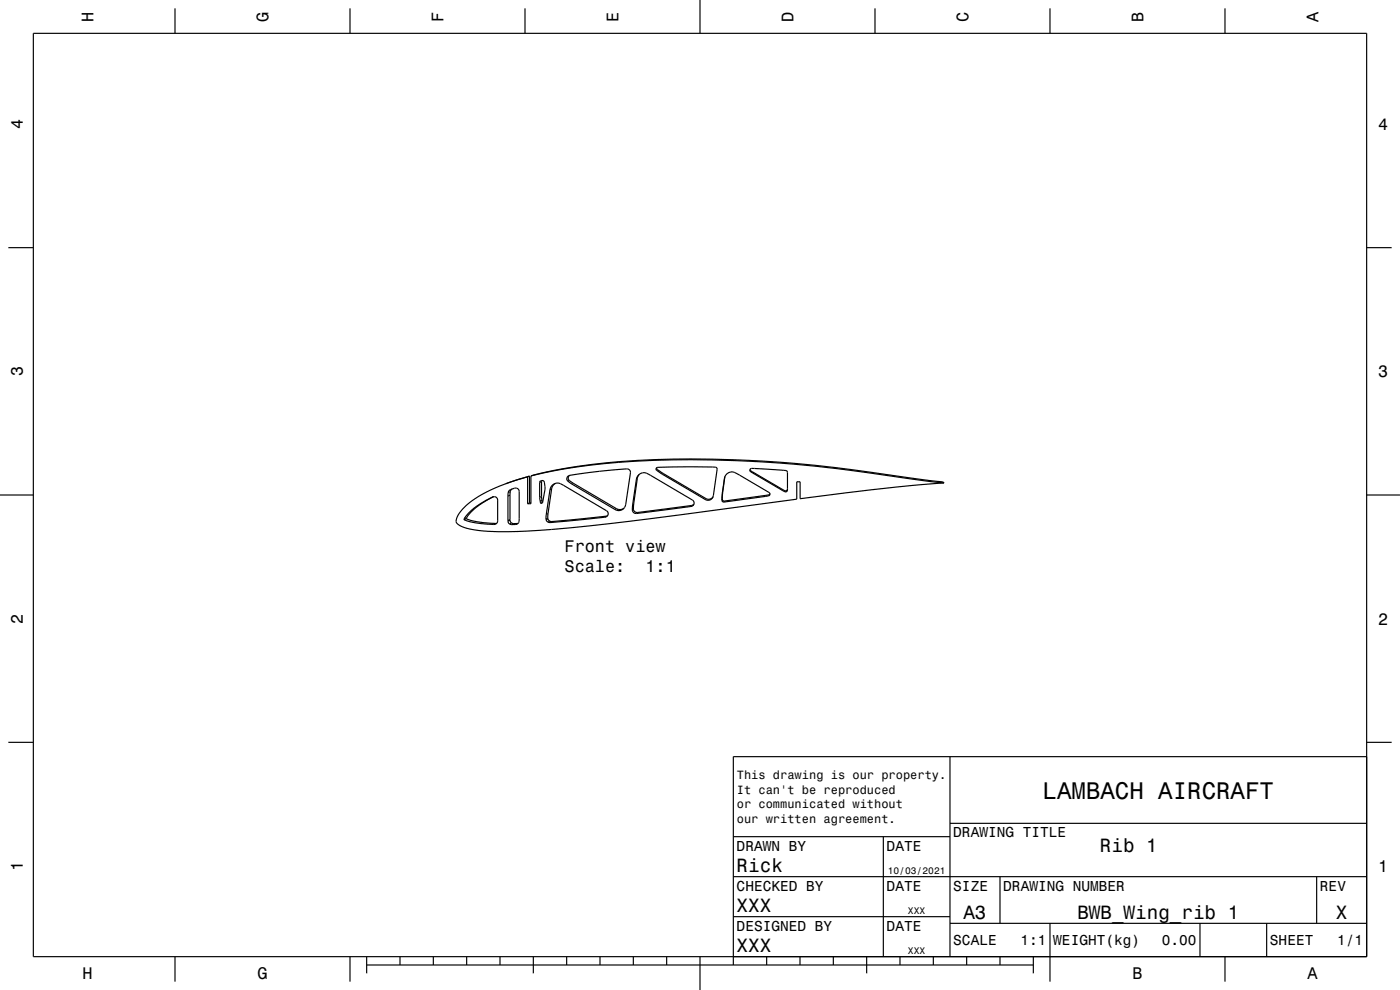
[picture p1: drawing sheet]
<svg xmlns="http://www.w3.org/2000/svg" width="420mm" height="297mm" viewBox="0 0 420 297" stroke-linecap="round" stroke-linejoin="round" font-family="sans-serif">
<g fill="none" stroke="#000" stroke-width=".35">
<path d="M10 10h400v277h-400zM52.5 2.5v7.5M105 2.5v7.5M157.5 2.5v7.5M210 0v10M262.5 2.5v7.5M315 2.5v7.5M367.5 2.5v7.5M2.5 74.3h7.5M410 74.3h7.5M0 148.5h10M136.8 156.4v.1"/>
<path d="M139.3 155.6a18.9 18.9 0 0 1 9.1-6.6l.6 .3 .3 .5v6.3a1.09 1.09 0 0 1-1.2 1.2l-5.6-.5-3.3-.9M139.3 155.6l-.1 .3M139.9 155.6a24.8 24.8 0 0 0 9.1 1.4M139.9 155.6l-.7 .3M140 155.3l-.1 .3M140 155.3l-.7 .3M148.1 149a19 19 0 0 0-8.1 6.3M151.6 145.2a29.8 29.8 0 0 0-13.5 8.3l-.8 1.3-.5 1.6M152.8 147.1l1-.5a1.19 1.19 0 0 1 2 .8v8.2a1.49 1.49 0 0 1-.5 1.5 1.49 1.49 0 0 1-1.5 .3 1.14 1.14 0 0 1-1.4-1v-7.9l.1-.7zM153.6 146.7l-.5 .6-.1 .7v8.1a1.72 1.72 0 0 0 2.4 .9M158.3 143.1l-6.7 2.1M158.3 143.1v8"/>
<path d="M158.9 142.8l-7.3 2.4M158.9 142.8v8.1M158.9 150.9h.4M158.9 150.9l-.6 .2M158.9 142.8l-.6 .3M159.3 142.8a158.9 158.9 0 0 1 37.3-4.9 386.3 386.3 0 0 1 76 5.4l10.3 1.3 .2 .3M159.3 142.8a180.1 180.1 0 0 1 42.5-4.8 394.5 394.5 0 0 1 71 5.6l10.3 1.3M159.3 142.8v8.3h-1M162 144.4l.5-.2h.5a2.39 2.39 0 0 1 .5 2.2l-.7 4.3-.4 .3-.3-.2-.2-1.6zM162.6 144.1l-.1 4.8 .3 1.8M165.7 145.6a2.45 2.45 0 0 1 3.4 0l12.9 7.6a1.05 1.05 0 0 1 .4 1.2 1.05 1.05 0 0 1-.9 .8l-16.5 1.6a1.48 1.48 0 0 1-1.2-2.2l1.2-7.7zM166.5 145l-.5 .5-.5 .9-1.2 8.4a1.24 1.24 0 0 0 1.3 1.7l16.6-1.8"/>
<path d="M170.4 142.9l.6-.3 5.9-.9 10.4-1a1.29 1.29 0 0 1 1.8 1.1l-1.4 9.5a2.12 2.12 0 0 1-3.2 1.6l-12.9-7.6-1.4-1.1a1 1 0 0 1 .2-1.3zM170.8 142.6a1.09 1.09 0 0 0 .5 1.9l13.8 8.2 1.1 .2 1-.4M182.1 154.9h.1M191.7 142.4a2.62 2.62 0 0 1 3.5 .2l12.5 7.4a1.17 1.17 0 0 1 .4 1.5 1.17 1.17 0 0 1-1.5 .5l-14.4 1.9a2.73 2.73 0 0 1-2.3-.3l-.2-.6 .1-1.6 1.1-7.7zM191.8 142.3l-.6 1.1-1.2 8.4a1.63 1.63 0 0 0 .5 1.7l.8 .2 8.2-1 7.9-1 .8-.4M196.9 140.4l.4-.2 4.1-.1h12.3a1.05 1.05 0 0 1 1.4 .7l-1.1 8.1a1.61 1.61 0 0 1-2.4 1l-13.2-7.8-1.4-1zM197 140.3l.2 .6 1.4 .9 13.2 7.8a1.59 1.59 0 0 0 2.1-.6M217.5 142.9l-.8 5.9v1.2l.4 .3 12.6-1.7 .9-.1 .4-.4M218.2 142.1a3.2 3.2 0 0 1 3.7 .5l8.8 5.2a.62 .62 0 0 1 .2 .7 .62 .62 0 0 1-.7 .3l-13 1.8-.4-.1-.2-1.4 .7-5.5 .3-.8zM225 140.8l.5 .6 9.2 5.4a.92 .92 0 0 0 1.5 0M225.1 140.7l1.1-.2 8.8 .6a1.03 1.03 0 0 1 1.2 .6v4.9a.74 .74 0 0 1-.4 1 .74 .74 0 0 1-.9-.4l-9.2-5.4a.79 .79 0 0 1-.6-1.1zM236.2 146.9v.2"/>
<path d="M283.1 144.9a620 620 0 0 0-43.1 4.7v-5.1h-1v5.3l-34.3 4.6a574.5 574.5 0 0 1-49.6 5.1 49.4 49.4 0 0 1-15.7-1.2l-2-1-.6-.8M410 148.5h10M2.5 222.7h7.5M285 227v60M410 222.7h7.5M410 227h-190v62.5M220 251h65M265 251v36M285 247h125M220 275h65M220 263h190M285 277h125"/>
<path d="M300 263v14M315 277v17.5M360 277v10M380 277v10M395 263v14M52.5 287v7.5M105 287v7.5M110 289.5h200M110 287v5M120 287v2.5M130 287v2.5M140 287v2.5"/>
<path d="M150 287v2.5M160 287v5M170 287v2.5M180 287v2.5M190 287v2.5M200 287v2.5M210 287v10M230 287v2.5M240 287v2.5M250 287v2.5M260 287v5M270 287v2.5"/>
<path d="M280 287v2.5M290 287v2.5M300 287v2.5M310 287v5M367.5 287v7.5"/>
</g>
<g fill="none" stroke="#000" stroke-width=".3">
<path d="M147.9 149l-.2 .1M148.8 157l-.7 .3M153 156.1l-.6 .3M153 155.9l-.6 .2M153 148.6l-.6 .2M153.1 147.5l-.6 .3M153.5 156.9l-.6 .3M154.1 157.1l-.6 .3M155.2 157.1l-.6 .3M162.5 144.5l-.6 .3M162.5 148.9l-.6 .3M162.6 150l-.5 .3"/>
<path d="M162.7 150.5l-.6 .3M164.3 155.4l-.5 .3M164.4 155.7l-.6 .3M164.4 154.1l-.5 .3M164.9 156.3l-.5 .3M165.5 146.7l-.5 .2M165.6 156.5l-.6 .3M170.6 144l-.4 .2M170.8 144.2l-.4 .2M172.1 145l-.5 .3M181.8 154.9l-.3 .3M184.9 152.6l-.4 .3"/>
<path d="M185.5 152.8l-.4 .3M190 152.7l-.3 .3M190 152.9l-.3 .3M190.1 151.1l-.3 .3M191.2 143.6l-.3 .2M191.3 153.7l-.3 .3M197.2 140.9l-.2 .2M199 142.1l-.2 .2M207.5 151.6l-.2 .3M208 151.4l-.2 .3M211.8 149.6l-.2 .3M216.7 149.7l-.1 .3"/>
<path d="M216.7 149.8l-.1 .3M216.8 147.7l-.1 .3M217.3 150.3l-.1 .3M217.4 143.3l-.1 .3M225.2 141.3v.2M225.8 141.6l-.1 .2M229.7 148.6v.3M230.6 148.5v.2M234.7 146.8v.3M235.5 147.2v.3"/>
</g>
<text font-size="7.2" x="312.8" y="239.6">LAMBACH AIRCRAFT</text>
<g font-size="5.8">
<text x="330" y="255.6">Rib 1</text>
<text x="221" y="261.6">Rick</text>
<text x="221" y="273.6">XXX</text>
<text x="289" y="275.6">A3</text>
<text x="323.2" y="275.6">BWB_Wing_rib 1</text>
<text x="400.8" y="275.6">X</text>
<text x="221" y="285.6">XXX</text>
</g>
<g font-size="5">
<text x="28.1" y="6.5" transform="rotate(-90 28.1 6.5)">H</text>
<text x="80.6" y="6.5" transform="rotate(-90 80.6 6.5)">G</text>
<text x="133.1" y="6.5" transform="rotate(-90 133.1 6.5)">F</text>
<text x="185.6" y="6.5" transform="rotate(-90 185.6 6.5)">E</text>
<text x="238.1" y="6.5" transform="rotate(-90 238.1 6.5)">D</text>
<text x="290.6" y="6.5" transform="rotate(-90 290.6 6.5)">C</text>
<text x="343.1" y="6.5" transform="rotate(-90 343.1 6.5)">B</text>
<text x="395.6" y="6.5" transform="rotate(-90 395.6 6.5)">A</text>
<text x="6.8" y="38.7" transform="rotate(-90 6.8 38.7)">4</text>
<text x="413.5" y="39">4</text>
<text x="6.8" y="112.9" transform="rotate(-90 6.8 112.9)">3</text>
<text x="413.5" y="113.2">3</text>
<text x="169.4" y="165.6">Front view</text>
<text x="169.4" y="171.7">Scale:</text>
<text x="193.7" y="171.7">1:1</text>
<text x="6.8" y="187.1" transform="rotate(-90 6.8 187.1)">2</text>
<text x="413.5" y="187.4">2</text>
<text x="6.8" y="261.3" transform="rotate(-90 6.8 261.3)">1</text>
<text x="413.5" y="261.6">1</text>
<text x="24.7" y="293.8">H</text>
<text x="77.2" y="293.8">G</text>
<text x="339.7" y="293.8">B</text>
<text x="392.2" y="293.8">A</text>
</g>
<g font-size="4.3">
<text x="286" y="251.2">DRAWING TITLE</text>
<text x="221" y="255.2">DRAWN BY</text>
<text x="266" y="255.2">DATE</text>
<text x="221" y="267.2">CHECKED BY</text>
<text x="266" y="267.2">DATE</text>
<text x="286" y="267.2">SIZE</text>
<text x="301" y="267.2">DRAWING NUMBER</text>
<text x="396" y="267.2">REV</text>
<text x="221" y="279.2">DESIGNED BY</text>
<text x="266" y="279.2">DATE</text>
<text x="286" y="283.6">SCALE</text>
<text x="306.2" y="283.6">1:1</text>
<text x="316" y="283.6">WEIGHT(kg)</text>
<text x="348.6" y="283.6">0.00</text>
<text x="381" y="283.6">SHEET</text>
<text x="401.2" y="283.6">1/1</text>
</g>
<g font-size="3.6">
<text x="221.1" y="233.8">This drawing is our property.</text>
<text x="221.1" y="238.1">It can't be reproduced</text>
<text x="221.1" y="242.5">or communicated without</text>
<text x="221.1" y="246.8">our written agreement.</text>
</g>
<g font-size="2.9">
<text x="266.3" y="262.3">10/03/2021</text>
<text x="272.4" y="274.3">XXX</text>
<text x="272.4" y="286.3">XXX</text>
</g>
</svg>
